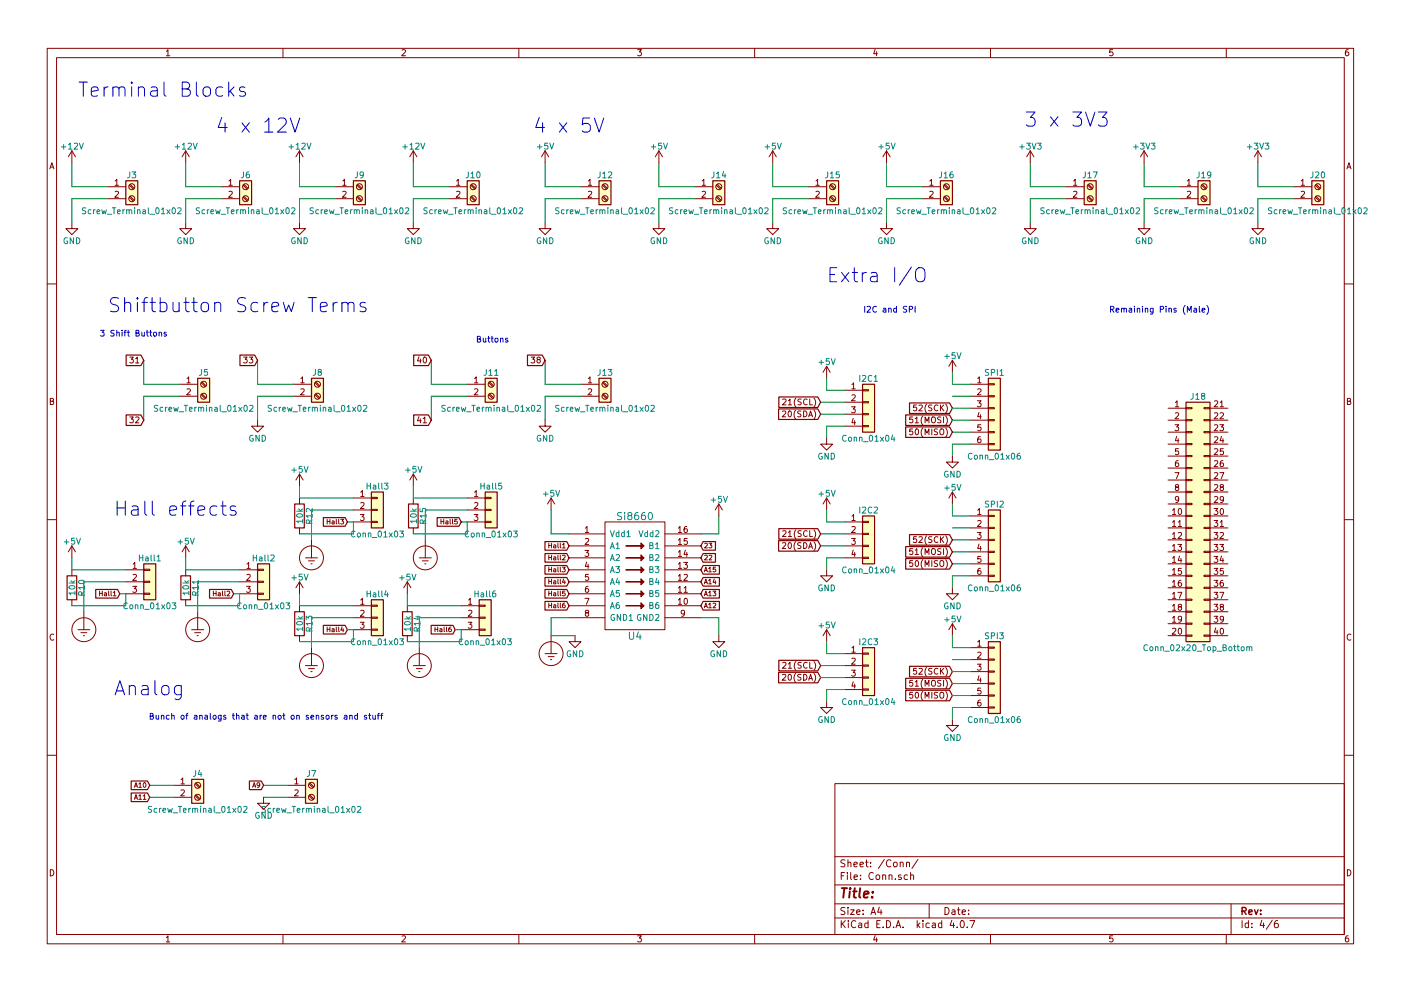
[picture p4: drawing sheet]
EESchema Schematic File Version 2
LIBS:power
LIBS:device
LIBS:transistors
LIBS:conn
LIBS:linear
LIBS:regul
LIBS:74xx
LIBS:cmos4000
LIBS:adc-dac
LIBS:memory
LIBS:xilinx
LIBS:microcontrollers
LIBS:dsp
LIBS:microchip
LIBS:analog_switches
LIBS:motorola
LIBS:texas
LIBS:intel
LIBS:audio
LIBS:interface
LIBS:digital-audio
LIBS:philips
LIBS:display
LIBS:cypress
LIBS:siliconi
LIBS:opto
LIBS:atmel
LIBS:contrib
LIBS:valves
LIBS:TPS565208
LIBS:isolators
LIBS:74xgxx
LIBS:ac-dc
LIBS:actel
LIBS:allegro
LIBS:Altera
LIBS:analog_devices
LIBS:battery_management
LIBS:bbd
LIBS:bosch
LIBS:brooktre
LIBS:cmos_ieee
LIBS:dc-dc
LIBS:diode
LIBS:elec-unifil
LIBS:ESD_Protection
LIBS:ftdi
LIBS:gennum
LIBS:graphic_symbols
LIBS:hc11
LIBS:infineon
LIBS:intersil
LIBS:ir
LIBS:Lattice
LIBS:leds
LIBS:LEM
LIBS:logic_programmable
LIBS:maxim
LIBS:mechanical
LIBS:microchip_dspic33dsc
LIBS:microchip_pic10mcu
LIBS:microchip_pic12mcu
LIBS:microchip_pic16mcu
LIBS:microchip_pic18mcu
LIBS:microchip_pic24mcu
LIBS:microchip_pic32mcu
LIBS:modules
LIBS:motor_drivers
LIBS:motors
LIBS:msp430
LIBS:nordicsemi
LIBS:nxp
LIBS:nxp_armmcu
LIBS:onsemi
LIBS:Oscillators
LIBS:Power_Management
LIBS:powerint
LIBS:pspice
LIBS:references
LIBS:relays
LIBS:rfcom
LIBS:RFSolutions
LIBS:sensors
LIBS:silabs
LIBS:stm8
LIBS:stm32
LIBS:supertex
LIBS:switches
LIBS:transf
LIBS:triac_thyristor
LIBS:ttl_ieee
LIBS:video
LIBS:wiznet
LIBS:Worldsemi
LIBS:Xicor
LIBS:zetex
LIBS:Zilog
LIBS:DRV8825
LIBS:MAX6675
LIBS:OBC-PDB-cache
EELAYER 25 0
EELAYER END
$Descr A4 11693 8268
encoding utf-8
Sheet 4 6
Title ""
Date ""
Rev ""
Comp ""
Comment1 ""
Comment2 ""
Comment3 ""
Comment4 ""
$EndDescr
Text Notes 950  4300 0    118  ~ 0
Hall effects
Text Notes 900  2600 0    118  ~ 0
Shiftbutton Screw Terms
$Comp
L Screw_Terminal_01x02 J3
U 1 1
P 1100 1550
F 0 "J3" H 1100 1650 50  0000 C CNN
F 1 "Screw_Terminal_01x02" H 1100 1350 50  0000 C CNN
F 2 "TerminalBlock:TerminalBlock_bornier-2_P5.08mm" H 1100 1550 50  0001 C CNN
F 3 "" H 1100 1550 50  0001 C CNN
	1    1100 1550
	1    0    0    -1  
$EndComp
$Comp
L +12V #PWR32
U 1 1
P 600 1350
F 0 "#PWR32" H 600 1200 50  0001 C CNN
F 1 "+12V" H 600 1490 50  0000 C CNN
F 2 "" H 600 1350 50  0001 C CNN
F 3 "" H 600 1350 50  0001 C CNN
	1    600  1350
	1    0    0    -1  
$EndComp
$Comp
L GND #PWR33
U 1 1
P 600 1850
F 0 "#PWR33" H 600 1600 50  0001 C CNN
F 1 "GND" H 600 1700 50  0000 C CNN
F 2 "" H 600 1850 50  0001 C CNN
F 3 "" H 600 1850 50  0001 C CNN
	1    600  1850
	1    0    0    -1  
$EndComp
$Comp
L Screw_Terminal_01x02 J6
U 1 1
P 2050 1550
F 0 "J6" H 2050 1650 50  0000 C CNN
F 1 "Screw_Terminal_01x02" H 2050 1350 50  0000 C CNN
F 2 "TerminalBlock:TerminalBlock_bornier-2_P5.08mm" H 2050 1550 50  0001 C CNN
F 3 "" H 2050 1550 50  0001 C CNN
	1    2050 1550
	1    0    0    -1  
$EndComp
$Comp
L +12V #PWR35
U 1 1
P 1550 1350
F 0 "#PWR35" H 1550 1200 50  0001 C CNN
F 1 "+12V" H 1550 1490 50  0000 C CNN
F 2 "" H 1550 1350 50  0001 C CNN
F 3 "" H 1550 1350 50  0001 C CNN
	1    1550 1350
	1    0    0    -1  
$EndComp
$Comp
L GND #PWR36
U 1 1
P 1550 1850
F 0 "#PWR36" H 1550 1600 50  0001 C CNN
F 1 "GND" H 1550 1700 50  0000 C CNN
F 2 "" H 1550 1850 50  0001 C CNN
F 3 "" H 1550 1850 50  0001 C CNN
	1    1550 1850
	1    0    0    -1  
$EndComp
$Comp
L Screw_Terminal_01x02 J9
U 1 1
P 3000 1550
F 0 "J9" H 3000 1650 50  0000 C CNN
F 1 "Screw_Terminal_01x02" H 3000 1350 50  0000 C CNN
F 2 "TerminalBlock:TerminalBlock_bornier-2_P5.08mm" H 3000 1550 50  0001 C CNN
F 3 "" H 3000 1550 50  0001 C CNN
	1    3000 1550
	1    0    0    -1  
$EndComp
$Comp
L +12V #PWR40
U 1 1
P 2500 1350
F 0 "#PWR40" H 2500 1200 50  0001 C CNN
F 1 "+12V" H 2500 1490 50  0000 C CNN
F 2 "" H 2500 1350 50  0001 C CNN
F 3 "" H 2500 1350 50  0001 C CNN
	1    2500 1350
	1    0    0    -1  
$EndComp
$Comp
L GND #PWR41
U 1 1
P 2500 1850
F 0 "#PWR41" H 2500 1600 50  0001 C CNN
F 1 "GND" H 2500 1700 50  0000 C CNN
F 2 "" H 2500 1850 50  0001 C CNN
F 3 "" H 2500 1850 50  0001 C CNN
	1    2500 1850
	1    0    0    -1  
$EndComp
$Comp
L Screw_Terminal_01x02 J10
U 1 1
P 3950 1550
F 0 "J10" H 3950 1650 50  0000 C CNN
F 1 "Screw_Terminal_01x02" H 3950 1350 50  0000 C CNN
F 2 "TerminalBlock:TerminalBlock_bornier-2_P5.08mm" H 3950 1550 50  0001 C CNN
F 3 "" H 3950 1550 50  0001 C CNN
	1    3950 1550
	1    0    0    -1  
$EndComp
$Comp
L +12V #PWR45
U 1 1
P 3450 1350
F 0 "#PWR45" H 3450 1200 50  0001 C CNN
F 1 "+12V" H 3450 1490 50  0000 C CNN
F 2 "" H 3450 1350 50  0001 C CNN
F 3 "" H 3450 1350 50  0001 C CNN
	1    3450 1350
	1    0    0    -1  
$EndComp
$Comp
L GND #PWR46
U 1 1
P 3450 1850
F 0 "#PWR46" H 3450 1600 50  0001 C CNN
F 1 "GND" H 3450 1700 50  0000 C CNN
F 2 "" H 3450 1850 50  0001 C CNN
F 3 "" H 3450 1850 50  0001 C CNN
	1    3450 1850
	1    0    0    -1  
$EndComp
$Comp
L Screw_Terminal_01x02 J12
U 1 1
P 5050 1550
F 0 "J12" H 5050 1650 50  0000 C CNN
F 1 "Screw_Terminal_01x02" H 5050 1350 50  0000 C CNN
F 2 "TerminalBlock:TerminalBlock_bornier-2_P5.08mm" H 5050 1550 50  0001 C CNN
F 3 "" H 5050 1550 50  0001 C CNN
	1    5050 1550
	1    0    0    -1  
$EndComp
$Comp
L GND #PWR49
U 1 1
P 4550 1850
F 0 "#PWR49" H 4550 1600 50  0001 C CNN
F 1 "GND" H 4550 1700 50  0000 C CNN
F 2 "" H 4550 1850 50  0001 C CNN
F 3 "" H 4550 1850 50  0001 C CNN
	1    4550 1850
	1    0    0    -1  
$EndComp
$Comp
L Screw_Terminal_01x02 J14
U 1 1
P 6000 1550
F 0 "J14" H 6000 1650 50  0000 C CNN
F 1 "Screw_Terminal_01x02" H 6000 1350 50  0000 C CNN
F 2 "TerminalBlock:TerminalBlock_bornier-2_P5.08mm" H 6000 1550 50  0001 C CNN
F 3 "" H 6000 1550 50  0001 C CNN
	1    6000 1550
	1    0    0    -1  
$EndComp
$Comp
L GND #PWR54
U 1 1
P 5500 1850
F 0 "#PWR54" H 5500 1600 50  0001 C CNN
F 1 "GND" H 5500 1700 50  0000 C CNN
F 2 "" H 5500 1850 50  0001 C CNN
F 3 "" H 5500 1850 50  0001 C CNN
	1    5500 1850
	1    0    0    -1  
$EndComp
$Comp
L Screw_Terminal_01x02 J15
U 1 1
P 6950 1550
F 0 "J15" H 6950 1650 50  0000 C CNN
F 1 "Screw_Terminal_01x02" H 6950 1350 50  0000 C CNN
F 2 "TerminalBlock:TerminalBlock_bornier-2_P5.08mm" H 6950 1550 50  0001 C CNN
F 3 "" H 6950 1550 50  0001 C CNN
	1    6950 1550
	1    0    0    -1  
$EndComp
$Comp
L GND #PWR58
U 1 1
P 6450 1850
F 0 "#PWR58" H 6450 1600 50  0001 C CNN
F 1 "GND" H 6450 1700 50  0000 C CNN
F 2 "" H 6450 1850 50  0001 C CNN
F 3 "" H 6450 1850 50  0001 C CNN
	1    6450 1850
	1    0    0    -1  
$EndComp
$Comp
L Screw_Terminal_01x02 J16
U 1 1
P 7900 1550
F 0 "J16" H 7900 1650 50  0000 C CNN
F 1 "Screw_Terminal_01x02" H 7900 1350 50  0000 C CNN
F 2 "TerminalBlock:TerminalBlock_bornier-2_P5.08mm" H 7900 1550 50  0001 C CNN
F 3 "" H 7900 1550 50  0001 C CNN
	1    7900 1550
	1    0    0    -1  
$EndComp
$Comp
L GND #PWR66
U 1 1
P 7400 1850
F 0 "#PWR66" H 7400 1600 50  0001 C CNN
F 1 "GND" H 7400 1700 50  0000 C CNN
F 2 "" H 7400 1850 50  0001 C CNN
F 3 "" H 7400 1850 50  0001 C CNN
	1    7400 1850
	1    0    0    -1  
$EndComp
$Comp
L Screw_Terminal_01x02 J17
U 1 1
P 9100 1550
F 0 "J17" H 9100 1650 50  0000 C CNN
F 1 "Screw_Terminal_01x02" H 9100 1350 50  0000 C CNN
F 2 "TerminalBlock:TerminalBlock_bornier-2_P5.08mm" H 9100 1550 50  0001 C CNN
F 3 "" H 9100 1550 50  0001 C CNN
	1    9100 1550
	1    0    0    -1  
$EndComp
$Comp
L GND #PWR74
U 1 1
P 8600 1850
F 0 "#PWR74" H 8600 1600 50  0001 C CNN
F 1 "GND" H 8600 1700 50  0000 C CNN
F 2 "" H 8600 1850 50  0001 C CNN
F 3 "" H 8600 1850 50  0001 C CNN
	1    8600 1850
	1    0    0    -1  
$EndComp
$Comp
L Screw_Terminal_01x02 J19
U 1 1
P 10050 1550
F 0 "J19" H 10050 1650 50  0000 C CNN
F 1 "Screw_Terminal_01x02" H 10050 1350 50  0000 C CNN
F 2 "TerminalBlock:TerminalBlock_bornier-2_P5.08mm" H 10050 1550 50  0001 C CNN
F 3 "" H 10050 1550 50  0001 C CNN
	1    10050 1550
	1    0    0    -1  
$EndComp
$Comp
L GND #PWR76
U 1 1
P 9550 1850
F 0 "#PWR76" H 9550 1600 50  0001 C CNN
F 1 "GND" H 9550 1700 50  0000 C CNN
F 2 "" H 9550 1850 50  0001 C CNN
F 3 "" H 9550 1850 50  0001 C CNN
	1    9550 1850
	1    0    0    -1  
$EndComp
$Comp
L Screw_Terminal_01x02 J20
U 1 1
P 11000 1550
F 0 "J20" H 11000 1650 50  0000 C CNN
F 1 "Screw_Terminal_01x02" H 11000 1350 50  0000 C CNN
F 2 "TerminalBlock:TerminalBlock_bornier-2_P5.08mm" H 11000 1550 50  0001 C CNN
F 3 "" H 11000 1550 50  0001 C CNN
	1    11000 1550
	1    0    0    -1  
$EndComp
$Comp
L GND #PWR78
U 1 1
P 10500 1850
F 0 "#PWR78" H 10500 1600 50  0001 C CNN
F 1 "GND" H 10500 1700 50  0000 C CNN
F 2 "" H 10500 1850 50  0001 C CNN
F 3 "" H 10500 1850 50  0001 C CNN
	1    10500 1850
	1    0    0    -1  
$EndComp
$Comp
L +5V #PWR48
U 1 1
P 4550 1350
F 0 "#PWR48" H 4550 1200 50  0001 C CNN
F 1 "+5V" H 4550 1490 50  0000 C CNN
F 2 "" H 4550 1350 50  0001 C CNN
F 3 "" H 4550 1350 50  0001 C CNN
	1    4550 1350
	1    0    0    -1  
$EndComp
$Comp
L +5V #PWR53
U 1 1
P 5500 1350
F 0 "#PWR53" H 5500 1200 50  0001 C CNN
F 1 "+5V" H 5500 1490 50  0000 C CNN
F 2 "" H 5500 1350 50  0001 C CNN
F 3 "" H 5500 1350 50  0001 C CNN
	1    5500 1350
	1    0    0    -1  
$EndComp
$Comp
L +5V #PWR57
U 1 1
P 6450 1350
F 0 "#PWR57" H 6450 1200 50  0001 C CNN
F 1 "+5V" H 6450 1490 50  0000 C CNN
F 2 "" H 6450 1350 50  0001 C CNN
F 3 "" H 6450 1350 50  0001 C CNN
	1    6450 1350
	1    0    0    -1  
$EndComp
$Comp
L +5V #PWR65
U 1 1
P 7400 1350
F 0 "#PWR65" H 7400 1200 50  0001 C CNN
F 1 "+5V" H 7400 1490 50  0000 C CNN
F 2 "" H 7400 1350 50  0001 C CNN
F 3 "" H 7400 1350 50  0001 C CNN
	1    7400 1350
	1    0    0    -1  
$EndComp
$Comp
L +3V3 #PWR73
U 1 1
P 8600 1350
F 0 "#PWR73" H 8600 1200 50  0001 C CNN
F 1 "+3V3" H 8600 1490 50  0000 C CNN
F 2 "" H 8600 1350 50  0001 C CNN
F 3 "" H 8600 1350 50  0001 C CNN
	1    8600 1350
	1    0    0    -1  
$EndComp
$Comp
L +3V3 #PWR75
U 1 1
P 9550 1350
F 0 "#PWR75" H 9550 1200 50  0001 C CNN
F 1 "+3V3" H 9550 1490 50  0000 C CNN
F 2 "" H 9550 1350 50  0001 C CNN
F 3 "" H 9550 1350 50  0001 C CNN
	1    9550 1350
	1    0    0    -1  
$EndComp
$Comp
L +3V3 #PWR77
U 1 1
P 10500 1350
F 0 "#PWR77" H 10500 1200 50  0001 C CNN
F 1 "+3V3" H 10500 1490 50  0000 C CNN
F 2 "" H 10500 1350 50  0001 C CNN
F 3 "" H 10500 1350 50  0001 C CNN
	1    10500 1350
	1    0    0    -1  
$EndComp
Text Notes 650  800  0    118  ~ 0
Terminal Blocks\n
Text Notes 1800 1100 0    118  ~ 0
4 x 12V
$Comp
L Screw_Terminal_01x02 J5
U 1 1
P 1700 3200
F 0 "J5" H 1700 3300 50  0000 C CNN
F 1 "Screw_Terminal_01x02" H 1700 3000 50  0000 C CNN
F 2 "TerminalBlock:TerminalBlock_bornier-2_P5.08mm" H 1700 3200 50  0001 C CNN
F 3 "" H 1700 3200 50  0001 C CNN
	1    1700 3200
	1    0    0    -1  
$EndComp
$Comp
L Screw_Terminal_01x02 J8
U 1 1
P 2650 3200
F 0 "J8" H 2650 3300 50  0000 C CNN
F 1 "Screw_Terminal_01x02" H 2650 3000 50  0000 C CNN
F 2 "TerminalBlock:TerminalBlock_bornier-2_P5.08mm" H 2650 3200 50  0001 C CNN
F 3 "" H 2650 3200 50  0001 C CNN
	1    2650 3200
	1    0    0    -1  
$EndComp
$Comp
L GND #PWR38
U 1 1
P 2150 3500
F 0 "#PWR38" H 2150 3250 50  0001 C CNN
F 1 "GND" H 2150 3350 50  0000 C CNN
F 2 "" H 2150 3500 50  0001 C CNN
F 3 "" H 2150 3500 50  0001 C CNN
	1    2150 3500
	1    0    0    -1  
$EndComp
Text Notes 4450 1100 0    118  ~ 0
4 x 5V
Text Notes 8550 1050 0    118  ~ 0
3 x 3V3\n
Text Notes 1400 2800 2    49   ~ 0
3 Shift Buttons\n
Text Notes 10100 2600 2    49   ~ 0
Remaining Pins (Male)
$Comp
L Screw_Terminal_01x02 J7
U 1 1
P 2600 6550
F 0 "J7" H 2600 6650 50  0000 C CNN
F 1 "Screw_Terminal_01x02" H 2600 6350 50  0000 C CNN
F 2 "TerminalBlock:TerminalBlock_bornier-2_P5.08mm" H 2600 6550 50  0001 C CNN
F 3 "" H 2600 6550 50  0001 C CNN
	1    2600 6550
	1    0    0    -1  
$EndComp
Text Notes 950  5800 0    118  ~ 0
Analog
Text Notes 3200 6000 2    49   ~ 0
Bunch of analogs that are not on sensors and stuff
Text Notes 7650 2600 2    49   ~ 0
I2C and SPI\n
$Comp
L Si8660 U4
U 1 1
P 5300 4800
F 0 "U4" H 5300 4300 60  0000 C CNN
F 1 "Si8660" H 5300 5300 60  0000 C CNN
F 2 "Housings_SOIC:SOIC-16W_5.3x10.2mm_Pitch1.27mm" H 5300 4800 118 0001 C CNN
F 3 "" H 5300 4800 118 0001 C CNN
	1    5300 4800
	1    0    0    -1  
$EndComp
$Comp
L +5V #PWR34
U 1 1
P 600 4650
F 0 "#PWR34" H 600 4500 50  0001 C CNN
F 1 "+5V" H 600 4790 50  0000 C CNN
F 2 "" H 600 4650 50  0001 C CNN
F 3 "" H 600 4650 50  0001 C CNN
	1    600  4650
	1    0    0    -1  
$EndComp
Text GLabel 5850 4550 2    39   Input ~ 0
23
$Comp
L GND #PWR56
U 1 1
P 6000 5300
F 0 "#PWR56" H 6000 5050 50  0001 C CNN
F 1 "GND" H 6000 5150 50  0000 C CNN
F 2 "" H 6000 5300 50  0001 C CNN
F 3 "" H 6000 5300 50  0001 C CNN
	1    6000 5300
	1    0    0    -1  
$EndComp
$Comp
L +5V #PWR55
U 1 1
P 6000 4300
F 0 "#PWR55" H 6000 4150 50  0001 C CNN
F 1 "+5V" H 6000 4440 50  0000 C CNN
F 2 "" H 6000 4300 50  0001 C CNN
F 3 "" H 6000 4300 50  0001 C CNN
	1    6000 4300
	1    0    0    -1  
$EndComp
$Comp
L Earth_Protective #ISOGND7
U 1 1
P 4600 5300
F 0 "#ISOGND7" H 4850 5050 50  0001 C CNN
F 1 "Earth_Protective" H 5050 5150 50  0001 C CNN
F 2 "" H 4600 5200 50  0001 C CNN
F 3 "" H 4600 5200 50  0001 C CNN
	1    4600 5300
	1    0    0    -1  
$EndComp
$Comp
L +5V #PWR51
U 1 1
P 4600 4250
F 0 "#PWR51" H 4600 4100 50  0001 C CNN
F 1 "+5V" H 4600 4390 50  0000 C CNN
F 2 "" H 4600 4250 50  0001 C CNN
F 3 "" H 4600 4250 50  0001 C CNN
	1    4600 4250
	1    0    0    -1  
$EndComp
Text GLabel 1000 4950 0    39   Input ~ 0
Hall1
$Comp
L Conn_01x03 Hall1
U 1 1
P 1250 4850
F 0 "Hall1" H 1250 5050 50  0000 C CNN
F 1 "Conn_01x03" H 1250 4650 50  0000 C CNN
F 2 "Connectors_JST:JST_XH_B03B-XH-A_03x2.50mm_Straight" H 1250 4850 50  0001 C CNN
F 3 "" H 1250 4850 50  0001 C CNN
	1    1250 4850
	1    0    0    -1  
$EndComp
$Comp
L R R10
U 1 1
P 600 4900
F 0 "R10" V 680 4900 50  0000 C CNN
F 1 "10k" V 600 4900 50  0000 C CNN
F 2 "Resistors_SMD:R_0805" V 530 4900 50  0001 C CNN
F 3 "" H 600 4900 50  0001 C CNN
	1    600  4900
	1    0    0    -1  
$EndComp
$Comp
L +5V #PWR37
U 1 1
P 1550 4650
F 0 "#PWR37" H 1550 4500 50  0001 C CNN
F 1 "+5V" H 1550 4790 50  0000 C CNN
F 2 "" H 1550 4650 50  0001 C CNN
F 3 "" H 1550 4650 50  0001 C CNN
	1    1550 4650
	1    0    0    -1  
$EndComp
$Comp
L Earth_Protective #ISOGND2
U 1 1
P 1650 5100
F 0 "#ISOGND2" H 1900 4850 50  0001 C CNN
F 1 "Earth_Protective" H 2100 4950 50  0001 C CNN
F 2 "" H 1650 5000 50  0001 C CNN
F 3 "" H 1650 5000 50  0001 C CNN
	1    1650 5100
	1    0    0    -1  
$EndComp
Text GLabel 1950 4950 0    39   Input ~ 0
Hall2
$Comp
L Conn_01x03 Hall2
U 1 1
P 2200 4850
F 0 "Hall2" H 2200 5050 50  0000 C CNN
F 1 "Conn_01x03" H 2200 4650 50  0000 C CNN
F 2 "Connectors_JST:JST_XH_B03B-XH-A_03x2.50mm_Straight" H 2200 4850 50  0001 C CNN
F 3 "" H 2200 4850 50  0001 C CNN
	1    2200 4850
	1    0    0    -1  
$EndComp
$Comp
L R R11
U 1 1
P 1550 4900
F 0 "R11" V 1630 4900 50  0000 C CNN
F 1 "10k" V 1550 4900 50  0000 C CNN
F 2 "Resistors_SMD:R_0805" V 1480 4900 50  0001 C CNN
F 3 "" H 1550 4900 50  0001 C CNN
	1    1550 4900
	1    0    0    -1  
$EndComp
$Comp
L +5V #PWR42
U 1 1
P 2500 4050
F 0 "#PWR42" H 2500 3900 50  0001 C CNN
F 1 "+5V" H 2500 4190 50  0000 C CNN
F 2 "" H 2500 4050 50  0001 C CNN
F 3 "" H 2500 4050 50  0001 C CNN
	1    2500 4050
	1    0    0    -1  
$EndComp
$Comp
L Earth_Protective #ISOGND3
U 1 1
P 2600 4500
F 0 "#ISOGND3" H 2850 4250 50  0001 C CNN
F 1 "Earth_Protective" H 3050 4350 50  0001 C CNN
F 2 "" H 2600 4400 50  0001 C CNN
F 3 "" H 2600 4400 50  0001 C CNN
	1    2600 4500
	1    0    0    -1  
$EndComp
Text GLabel 2900 4350 0    39   Input ~ 0
Hall3
$Comp
L Conn_01x03 Hall3
U 1 1
P 3150 4250
F 0 "Hall3" H 3150 4450 50  0000 C CNN
F 1 "Conn_01x03" H 3150 4050 50  0000 C CNN
F 2 "Connectors_JST:JST_XH_B03B-XH-A_03x2.50mm_Straight" H 3150 4250 50  0001 C CNN
F 3 "" H 3150 4250 50  0001 C CNN
	1    3150 4250
	1    0    0    -1  
$EndComp
$Comp
L R R12
U 1 1
P 2500 4300
F 0 "R12" V 2580 4300 50  0000 C CNN
F 1 "10k" V 2500 4300 50  0000 C CNN
F 2 "Resistors_SMD:R_0805" V 2430 4300 50  0001 C CNN
F 3 "" H 2500 4300 50  0001 C CNN
	1    2500 4300
	1    0    0    -1  
$EndComp
$Comp
L +5V #PWR47
U 1 1
P 3450 4050
F 0 "#PWR47" H 3450 3900 50  0001 C CNN
F 1 "+5V" H 3450 4190 50  0000 C CNN
F 2 "" H 3450 4050 50  0001 C CNN
F 3 "" H 3450 4050 50  0001 C CNN
	1    3450 4050
	1    0    0    -1  
$EndComp
$Comp
L Earth_Protective #ISOGND6
U 1 1
P 3550 4500
F 0 "#ISOGND6" H 3800 4250 50  0001 C CNN
F 1 "Earth_Protective" H 4000 4350 50  0001 C CNN
F 2 "" H 3550 4400 50  0001 C CNN
F 3 "" H 3550 4400 50  0001 C CNN
	1    3550 4500
	1    0    0    -1  
$EndComp
Text GLabel 3850 4350 0    39   Input ~ 0
Hall5
$Comp
L Conn_01x03 Hall5
U 1 1
P 4100 4250
F 0 "Hall5" H 4100 4450 50  0000 C CNN
F 1 "Conn_01x03" H 4100 4050 50  0000 C CNN
F 2 "Connectors_JST:JST_XH_B03B-XH-A_03x2.50mm_Straight" H 4100 4250 50  0001 C CNN
F 3 "" H 4100 4250 50  0001 C CNN
	1    4100 4250
	1    0    0    -1  
$EndComp
$Comp
L R R15
U 1 1
P 3450 4300
F 0 "R15" V 3530 4300 50  0000 C CNN
F 1 "10k" V 3450 4300 50  0000 C CNN
F 2 "Resistors_SMD:R_0805" V 3380 4300 50  0001 C CNN
F 3 "" H 3450 4300 50  0001 C CNN
	1    3450 4300
	1    0    0    -1  
$EndComp
$Comp
L +5V #PWR43
U 1 1
P 2500 4950
F 0 "#PWR43" H 2500 4800 50  0001 C CNN
F 1 "+5V" H 2500 5090 50  0000 C CNN
F 2 "" H 2500 4950 50  0001 C CNN
F 3 "" H 2500 4950 50  0001 C CNN
	1    2500 4950
	1    0    0    -1  
$EndComp
$Comp
L Earth_Protective #ISOGND4
U 1 1
P 2600 5400
F 0 "#ISOGND4" H 2850 5150 50  0001 C CNN
F 1 "Earth_Protective" H 3050 5250 50  0001 C CNN
F 2 "" H 2600 5300 50  0001 C CNN
F 3 "" H 2600 5300 50  0001 C CNN
	1    2600 5400
	1    0    0    -1  
$EndComp
Text GLabel 2900 5250 0    39   Input ~ 0
Hall4
$Comp
L Conn_01x03 Hall4
U 1 1
P 3150 5150
F 0 "Hall4" H 3150 5350 50  0000 C CNN
F 1 "Conn_01x03" H 3150 4950 50  0000 C CNN
F 2 "Connectors_JST:JST_XH_B03B-XH-A_03x2.50mm_Straight" H 3150 5150 50  0001 C CNN
F 3 "" H 3150 5150 50  0001 C CNN
	1    3150 5150
	1    0    0    -1  
$EndComp
$Comp
L R R13
U 1 1
P 2500 5200
F 0 "R13" V 2580 5200 50  0000 C CNN
F 1 "10k" V 2500 5200 50  0000 C CNN
F 2 "Resistors_SMD:R_0805" V 2430 5200 50  0001 C CNN
F 3 "" H 2500 5200 50  0001 C CNN
	1    2500 5200
	1    0    0    -1  
$EndComp
$Comp
L +5V #PWR44
U 1 1
P 3400 4950
F 0 "#PWR44" H 3400 4800 50  0001 C CNN
F 1 "+5V" H 3400 5090 50  0000 C CNN
F 2 "" H 3400 4950 50  0001 C CNN
F 3 "" H 3400 4950 50  0001 C CNN
	1    3400 4950
	1    0    0    -1  
$EndComp
$Comp
L Earth_Protective #ISOGND5
U 1 1
P 3500 5400
F 0 "#ISOGND5" H 3750 5150 50  0001 C CNN
F 1 "Earth_Protective" H 3950 5250 50  0001 C CNN
F 2 "" H 3500 5300 50  0001 C CNN
F 3 "" H 3500 5300 50  0001 C CNN
	1    3500 5400
	1    0    0    -1  
$EndComp
Text GLabel 3800 5250 0    39   Input ~ 0
Hall6
$Comp
L Conn_01x03 Hall6
U 1 1
P 4050 5150
F 0 "Hall6" H 4050 5350 50  0000 C CNN
F 1 "Conn_01x03" H 4050 4950 50  0000 C CNN
F 2 "Connectors_JST:JST_XH_B03B-XH-A_03x2.50mm_Straight" H 4050 5150 50  0001 C CNN
F 3 "" H 4050 5150 50  0001 C CNN
	1    4050 5150
	1    0    0    -1  
$EndComp
$Comp
L R R14
U 1 1
P 3400 5200
F 0 "R14" V 3480 5200 50  0000 C CNN
F 1 "10k" V 3400 5200 50  0000 C CNN
F 2 "Resistors_SMD:R_0805" V 3330 5200 50  0001 C CNN
F 3 "" H 3400 5200 50  0001 C CNN
	1    3400 5200
	1    0    0    -1  
$EndComp
Text GLabel 4750 4550 0    39   Input ~ 0
Hall1
Text GLabel 4750 4650 0    39   Input ~ 0
Hall2
Text GLabel 4750 4750 0    39   Input ~ 0
Hall3
Text GLabel 4750 4850 0    39   Input ~ 0
Hall4
Text GLabel 4750 4950 0    39   Input ~ 0
Hall5
Text GLabel 4750 5050 0    39   Input ~ 0
Hall6
$Comp
L Screw_Terminal_01x02 J4
U 1 1
P 1650 6550
F 0 "J4" H 1650 6650 50  0000 C CNN
F 1 "Screw_Terminal_01x02" H 1650 6350 50  0000 C CNN
F 2 "TerminalBlock:TerminalBlock_bornier-2_P5.08mm" H 1650 6550 50  0001 C CNN
F 3 "" H 1650 6550 50  0001 C CNN
	1    1650 6550
	1    0    0    -1  
$EndComp
$Comp
L Conn_01x04 I2C1
U 1 1
P 7250 3350
F 0 "I2C1" H 7250 3550 50  0000 C CNN
F 1 "Conn_01x04" H 7250 3050 50  0000 C CNN
F 2 "Pin_Headers:Pin_Header_Straight_1x04_Pitch2.54mm" H 7250 3350 50  0001 C CNN
F 3 "" H 7250 3350 50  0001 C CNN
	1    7250 3350
	1    0    0    -1  
$EndComp
$Comp
L Conn_01x06 SPI1
U 1 1
P 8300 3400
F 0 "SPI1" H 8300 3700 50  0000 C CNN
F 1 "Conn_01x06" H 8300 3000 50  0000 C CNN
F 2 "Pin_Headers:Pin_Header_Straight_1x06_Pitch2.54mm" H 8300 3400 50  0001 C CNN
F 3 "" H 8300 3400 50  0001 C CNN
	1    8300 3400
	1    0    0    -1  
$EndComp
$Comp
L GND #PWR60
U 1 1
P 6900 3650
F 0 "#PWR60" H 6900 3400 50  0001 C CNN
F 1 "GND" H 6900 3500 50  0000 C CNN
F 2 "" H 6900 3650 50  0001 C CNN
F 3 "" H 6900 3650 50  0001 C CNN
	1    6900 3650
	1    0    0    -1  
$EndComp
$Comp
L GND #PWR68
U 1 1
P 7950 3800
F 0 "#PWR68" H 7950 3550 50  0001 C CNN
F 1 "GND" H 7950 3650 50  0000 C CNN
F 2 "" H 7950 3800 50  0001 C CNN
F 3 "" H 7950 3800 50  0001 C CNN
	1    7950 3800
	1    0    0    -1  
$EndComp
$Comp
L +5V #PWR59
U 1 1
P 6900 3150
F 0 "#PWR59" H 6900 3000 50  0001 C CNN
F 1 "+5V" H 6900 3290 50  0000 C CNN
F 2 "" H 6900 3150 50  0001 C CNN
F 3 "" H 6900 3150 50  0001 C CNN
	1    6900 3150
	1    0    0    -1  
$EndComp
$Comp
L +5V #PWR67
U 1 1
P 7950 3100
F 0 "#PWR67" H 7950 2950 50  0001 C CNN
F 1 "+5V" H 7950 3240 50  0000 C CNN
F 2 "" H 7950 3100 50  0001 C CNN
F 3 "" H 7950 3100 50  0001 C CNN
	1    7950 3100
	1    0    0    -1  
$EndComp
Text Notes 6900 2350 0    118  ~ 0
Extra I/O
$Comp
L Conn_02x20_Top_Bottom J18
U 1 1
P 9950 4300
F 0 "J18" H 10000 5300 50  0000 C CNN
F 1 "Conn_02x20_Top_Bottom" H 10000 3200 50  0000 C CNN
F 2 "Pin_Headers:Pin_Header_Straight_2x20_Pitch2.54mm" H 9950 4300 50  0001 C CNN
F 3 "" H 9950 4300 50  0001 C CNN
	1    9950 4300
	1    0    0    -1  
$EndComp
Text GLabel 7950 3400 0    49   Input ~ 0
52(SCK)
Text GLabel 7950 3500 0    49   Input ~ 0
51(MOSI)
Text GLabel 7950 3600 0    49   Input ~ 0
50(MISO)
Text GLabel 6850 3450 0    49   Input ~ 0
20(SDA)
Text GLabel 6850 3350 0    49   Input ~ 0
21(SCL)
$Comp
L Conn_01x04 I2C2
U 1 1
P 7250 4450
F 0 "I2C2" H 7250 4650 50  0000 C CNN
F 1 "Conn_01x04" H 7250 4150 50  0000 C CNN
F 2 "Pin_Headers:Pin_Header_Straight_1x04_Pitch2.54mm" H 7250 4450 50  0001 C CNN
F 3 "" H 7250 4450 50  0001 C CNN
	1    7250 4450
	1    0    0    -1  
$EndComp
$Comp
L Conn_01x06 SPI2
U 1 1
P 8300 4500
F 0 "SPI2" H 8300 4800 50  0000 C CNN
F 1 "Conn_01x06" H 8300 4100 50  0000 C CNN
F 2 "Pin_Headers:Pin_Header_Straight_1x06_Pitch2.54mm" H 8300 4500 50  0001 C CNN
F 3 "" H 8300 4500 50  0001 C CNN
	1    8300 4500
	1    0    0    -1  
$EndComp
$Comp
L GND #PWR62
U 1 1
P 6900 4750
F 0 "#PWR62" H 6900 4500 50  0001 C CNN
F 1 "GND" H 6900 4600 50  0000 C CNN
F 2 "" H 6900 4750 50  0001 C CNN
F 3 "" H 6900 4750 50  0001 C CNN
	1    6900 4750
	1    0    0    -1  
$EndComp
$Comp
L GND #PWR70
U 1 1
P 7950 4900
F 0 "#PWR70" H 7950 4650 50  0001 C CNN
F 1 "GND" H 7950 4750 50  0000 C CNN
F 2 "" H 7950 4900 50  0001 C CNN
F 3 "" H 7950 4900 50  0001 C CNN
	1    7950 4900
	1    0    0    -1  
$EndComp
$Comp
L +5V #PWR61
U 1 1
P 6900 4250
F 0 "#PWR61" H 6900 4100 50  0001 C CNN
F 1 "+5V" H 6900 4390 50  0000 C CNN
F 2 "" H 6900 4250 50  0001 C CNN
F 3 "" H 6900 4250 50  0001 C CNN
	1    6900 4250
	1    0    0    -1  
$EndComp
$Comp
L +5V #PWR69
U 1 1
P 7950 4200
F 0 "#PWR69" H 7950 4050 50  0001 C CNN
F 1 "+5V" H 7950 4340 50  0000 C CNN
F 2 "" H 7950 4200 50  0001 C CNN
F 3 "" H 7950 4200 50  0001 C CNN
	1    7950 4200
	1    0    0    -1  
$EndComp
Text GLabel 7950 4500 0    49   Input ~ 0
52(SCK)
Text GLabel 7950 4600 0    49   Input ~ 0
51(MOSI)
Text GLabel 7950 4700 0    49   Input ~ 0
50(MISO)
Text GLabel 6850 4550 0    49   Input ~ 0
20(SDA)
Text GLabel 6850 4450 0    49   Input ~ 0
21(SCL)
$Comp
L Conn_01x04 I2C3
U 1 1
P 7250 5550
F 0 "I2C3" H 7250 5750 50  0000 C CNN
F 1 "Conn_01x04" H 7250 5250 50  0000 C CNN
F 2 "Pin_Headers:Pin_Header_Straight_1x04_Pitch2.54mm" H 7250 5550 50  0001 C CNN
F 3 "" H 7250 5550 50  0001 C CNN
	1    7250 5550
	1    0    0    -1  
$EndComp
$Comp
L Conn_01x06 SPI3
U 1 1
P 8300 5600
F 0 "SPI3" H 8300 5900 50  0000 C CNN
F 1 "Conn_01x06" H 8300 5200 50  0000 C CNN
F 2 "Pin_Headers:Pin_Header_Straight_1x06_Pitch2.54mm" H 8300 5600 50  0001 C CNN
F 3 "" H 8300 5600 50  0001 C CNN
	1    8300 5600
	1    0    0    -1  
$EndComp
$Comp
L GND #PWR64
U 1 1
P 6900 5850
F 0 "#PWR64" H 6900 5600 50  0001 C CNN
F 1 "GND" H 6900 5700 50  0000 C CNN
F 2 "" H 6900 5850 50  0001 C CNN
F 3 "" H 6900 5850 50  0001 C CNN
	1    6900 5850
	1    0    0    -1  
$EndComp
$Comp
L GND #PWR72
U 1 1
P 7950 6000
F 0 "#PWR72" H 7950 5750 50  0001 C CNN
F 1 "GND" H 7950 5850 50  0000 C CNN
F 2 "" H 7950 6000 50  0001 C CNN
F 3 "" H 7950 6000 50  0001 C CNN
	1    7950 6000
	1    0    0    -1  
$EndComp
$Comp
L +5V #PWR63
U 1 1
P 6900 5350
F 0 "#PWR63" H 6900 5200 50  0001 C CNN
F 1 "+5V" H 6900 5490 50  0000 C CNN
F 2 "" H 6900 5350 50  0001 C CNN
F 3 "" H 6900 5350 50  0001 C CNN
	1    6900 5350
	1    0    0    -1  
$EndComp
$Comp
L +5V #PWR71
U 1 1
P 7950 5300
F 0 "#PWR71" H 7950 5150 50  0001 C CNN
F 1 "+5V" H 7950 5440 50  0000 C CNN
F 2 "" H 7950 5300 50  0001 C CNN
F 3 "" H 7950 5300 50  0001 C CNN
	1    7950 5300
	1    0    0    -1  
$EndComp
Text GLabel 7950 5600 0    49   Input ~ 0
52(SCK)
Text GLabel 7950 5700 0    49   Input ~ 0
51(MOSI)
Text GLabel 7950 5800 0    49   Input ~ 0
50(MISO)
Text GLabel 6850 5650 0    49   Input ~ 0
20(SDA)
Text GLabel 6850 5550 0    49   Input ~ 0
21(SCL)
$Comp
L Screw_Terminal_01x02 J11
U 1 1
P 4100 3200
F 0 "J11" H 4100 3300 50  0000 C CNN
F 1 "Screw_Terminal_01x02" H 4100 3000 50  0000 C CNN
F 2 "TerminalBlock:TerminalBlock_bornier-2_P5.08mm" H 4100 3200 50  0001 C CNN
F 3 "" H 4100 3200 50  0001 C CNN
	1    4100 3200
	1    0    0    -1  
$EndComp
$Comp
L Screw_Terminal_01x02 J13
U 1 1
P 5050 3200
F 0 "J13" H 5050 3300 50  0000 C CNN
F 1 "Screw_Terminal_01x02" H 5050 3000 50  0000 C CNN
F 2 "TerminalBlock:TerminalBlock_bornier-2_P5.08mm" H 5050 3200 50  0001 C CNN
F 3 "" H 5050 3200 50  0001 C CNN
	1    5050 3200
	1    0    0    -1  
$EndComp
$Comp
L GND #PWR50
U 1 1
P 4550 3500
F 0 "#PWR50" H 4550 3250 50  0001 C CNN
F 1 "GND" H 4550 3350 50  0000 C CNN
F 2 "" H 4550 3500 50  0001 C CNN
F 3 "" H 4550 3500 50  0001 C CNN
	1    4550 3500
	1    0    0    -1  
$EndComp
Text Notes 4250 2850 2    49   ~ 0
Buttons
$Comp
L GND #PWR52
U 1 1
P 4800 5300
F 0 "#PWR52" H 4800 5050 50  0001 C CNN
F 1 "GND" H 4800 5150 50  0000 C CNN
F 2 "" H 4800 5300 50  0001 C CNN
F 3 "" H 4800 5300 50  0001 C CNN
	1    4800 5300
	1    0    0    -1  
$EndComp
$Comp
L Earth_Protective #ISOGND1
U 1 1
P 700 5100
F 0 "#ISOGND1" H 950 4850 50  0001 C CNN
F 1 "Earth_Protective" H 1150 4950 50  0001 C CNN
F 2 "" H 700 5000 50  0001 C CNN
F 3 "" H 700 5000 50  0001 C CNN
	1    700  5100
	1    0    0    -1  
$EndComp
Wire Wire Line
	900  1550 600  1550
Wire Wire Line
	600  1550 600  1350
Wire Wire Line
	900  1650 600  1650
Wire Wire Line
	600  1650 600  1850
Wire Wire Line
	1850 1550 1550 1550
Wire Wire Line
	1550 1550 1550 1350
Wire Wire Line
	1850 1650 1550 1650
Wire Wire Line
	1550 1650 1550 1850
Wire Wire Line
	2800 1550 2500 1550
Wire Wire Line
	2500 1550 2500 1350
Wire Wire Line
	2800 1650 2500 1650
Wire Wire Line
	2500 1650 2500 1850
Wire Wire Line
	3750 1550 3450 1550
Wire Wire Line
	3450 1550 3450 1350
Wire Wire Line
	3750 1650 3450 1650
Wire Wire Line
	3450 1650 3450 1850
Wire Wire Line
	4850 1550 4550 1550
Wire Wire Line
	4550 1550 4550 1350
Wire Wire Line
	4850 1650 4550 1650
Wire Wire Line
	4550 1650 4550 1850
Wire Wire Line
	5800 1550 5500 1550
Wire Wire Line
	5500 1550 5500 1350
Wire Wire Line
	5800 1650 5500 1650
Wire Wire Line
	5500 1650 5500 1850
Wire Wire Line
	6750 1550 6450 1550
Wire Wire Line
	6450 1550 6450 1350
Wire Wire Line
	6750 1650 6450 1650
Wire Wire Line
	6450 1650 6450 1850
Wire Wire Line
	7700 1550 7400 1550
Wire Wire Line
	7400 1550 7400 1350
Wire Wire Line
	7700 1650 7400 1650
Wire Wire Line
	7400 1650 7400 1850
Wire Wire Line
	8900 1550 8600 1550
Wire Wire Line
	8600 1550 8600 1350
Wire Wire Line
	8900 1650 8600 1650
Wire Wire Line
	8600 1650 8600 1850
Wire Wire Line
	9850 1550 9550 1550
Wire Wire Line
	9550 1550 9550 1350
Wire Wire Line
	9850 1650 9550 1650
Wire Wire Line
	9550 1650 9550 1850
Wire Wire Line
	10800 1550 10500 1550
Wire Wire Line
	10500 1550 10500 1350
Wire Wire Line
	10800 1650 10500 1650
Wire Wire Line
	10500 1650 10500 1850
Wire Wire Line
	1500 3200 1200 3200
Wire Wire Line
	1200 3200 1200 3000
Wire Wire Line
	1500 3300 1200 3300
Wire Wire Line
	1200 3300 1200 3500
Wire Wire Line
	2450 3200 2150 3200
Wire Wire Line
	2150 3200 2150 3000
Wire Wire Line
	2450 3300 2150 3300
Wire Wire Line
	2150 3300 2150 3500
Wire Wire Line
	700  4850 1050 4850
Wire Wire Line
	5850 4450 6000 4450
Wire Wire Line
	6000 4450 6000 4300
Wire Wire Line
	5850 5150 6000 5150
Wire Wire Line
	6000 5150 6000 5300
Wire Wire Line
	4750 5150 4600 5150
Wire Wire Line
	4600 5150 4600 5300
Wire Wire Line
	4600 4250 4600 4450
Wire Wire Line
	4600 4450 4750 4450
Wire Wire Line
	700  4850 700  5100
Wire Wire Line
	1000 4950 1050 4950
Wire Wire Line
	600  4650 600  4750
Wire Wire Line
	600  4750 1050 4750
Wire Wire Line
	1650 4850 2000 4850
Wire Wire Line
	1650 4850 1650 5100
Wire Wire Line
	1950 4950 2000 4950
Wire Wire Line
	1550 4650 1550 4750
Wire Wire Line
	1550 4750 2000 4750
Wire Wire Line
	2600 4250 2950 4250
Wire Wire Line
	2600 4250 2600 4500
Wire Wire Line
	2900 4350 2950 4350
Wire Wire Line
	2500 4050 2500 4150
Wire Wire Line
	2500 4150 2950 4150
Wire Wire Line
	3550 4250 3900 4250
Wire Wire Line
	3550 4250 3550 4500
Wire Wire Line
	3850 4350 3900 4350
Wire Wire Line
	3450 4050 3450 4150
Wire Wire Line
	3450 4150 3900 4150
Wire Wire Line
	2600 5150 2950 5150
Wire Wire Line
	2600 5150 2600 5400
Wire Wire Line
	2900 5250 2950 5250
Wire Wire Line
	2500 4950 2500 5050
Wire Wire Line
	2500 5050 2950 5050
Wire Wire Line
	3500 5150 3850 5150
Wire Wire Line
	3500 5150 3500 5400
Wire Wire Line
	3800 5250 3850 5250
Wire Wire Line
	3400 4950 3400 5050
Wire Wire Line
	3400 5050 3850 5050
Wire Wire Line
	2400 6550 2200 6550
Wire Wire Line
	2400 6650 2200 6650
Wire Wire Line
	1450 6550 1250 6550
Wire Wire Line
	1450 6650 1250 6650
Wire Wire Line
	6900 3650 6900 3550
Wire Wire Line
	6900 3550 7050 3550
Wire Wire Line
	7950 3800 7950 3700
Wire Wire Line
	7950 3700 8100 3700
Wire Wire Line
	6900 3150 6900 3250
Wire Wire Line
	6900 3250 7050 3250
Wire Wire Line
	8100 3200 7950 3200
Wire Wire Line
	7950 3200 7950 3100
Wire Wire Line
	7050 3350 6850 3350
Wire Wire Line
	6850 3450 7050 3450
Wire Wire Line
	8100 3300 7950 3300
Wire Wire Line
	8100 3400 7950 3400
Wire Wire Line
	8100 3500 7950 3500
Wire Wire Line
	8100 3600 7950 3600
Wire Wire Line
	6900 4750 6900 4650
Wire Wire Line
	6900 4650 7050 4650
Wire Wire Line
	7950 4900 7950 4800
Wire Wire Line
	7950 4800 8100 4800
Wire Wire Line
	6900 4250 6900 4350
Wire Wire Line
	6900 4350 7050 4350
Wire Wire Line
	8100 4300 7950 4300
Wire Wire Line
	7950 4300 7950 4200
Wire Wire Line
	7050 4450 6850 4450
Wire Wire Line
	6850 4550 7050 4550
Wire Wire Line
	8100 4400 7950 4400
Wire Wire Line
	8100 4500 7950 4500
Wire Wire Line
	8100 4600 7950 4600
Wire Wire Line
	8100 4700 7950 4700
Wire Wire Line
	6900 5850 6900 5750
Wire Wire Line
	6900 5750 7050 5750
Wire Wire Line
	7950 6000 7950 5900
Wire Wire Line
	7950 5900 8100 5900
Wire Wire Line
	6900 5350 6900 5450
Wire Wire Line
	6900 5450 7050 5450
Wire Wire Line
	8100 5400 7950 5400
Wire Wire Line
	7950 5400 7950 5300
Wire Wire Line
	7050 5550 6850 5550
Wire Wire Line
	6850 5650 7050 5650
Wire Wire Line
	8100 5500 7950 5500
Wire Wire Line
	8100 5600 7950 5600
Wire Wire Line
	8100 5700 7950 5700
Wire Wire Line
	8100 5800 7950 5800
Wire Wire Line
	3900 3200 3600 3200
Wire Wire Line
	3600 3200 3600 3000
Wire Wire Line
	3900 3300 3600 3300
Wire Wire Line
	3600 3300 3600 3500
Wire Wire Line
	4850 3200 4550 3200
Wire Wire Line
	4550 3200 4550 3000
Wire Wire Line
	4850 3300 4550 3300
Wire Wire Line
	4550 3300 4550 3500
Wire Wire Line
	4600 5300 4800 5300
Wire Wire Line
	1050 4950 1050 5050
Wire Wire Line
	1050 5050 600  5050
Wire Wire Line
	1550 5050 2000 5050
Wire Wire Line
	2000 5050 2000 4950
Wire Wire Line
	2500 5350 2950 5350
Wire Wire Line
	2950 5350 2950 5250
Wire Wire Line
	3400 5350 3850 5350
Wire Wire Line
	3850 5350 3850 5250
Wire Wire Line
	3450 4450 3900 4450
Wire Wire Line
	3900 4450 3900 4350
Wire Wire Line
	2500 4450 2950 4450
Wire Wire Line
	2950 4450 2950 4350
Text GLabel 4550 3000 0    49   Input ~ 0
38
Text GLabel 3600 3500 0    49   Input ~ 0
41
Text GLabel 3600 3000 0    49   Input ~ 0
40
Text GLabel 2150 3000 0    49   Input ~ 0
33
Text GLabel 1200 3500 0    49   Input ~ 0
32
Text GLabel 1200 3000 0    49   Input ~ 0
31
Text GLabel 5850 4650 2    39   Input ~ 0
22
Text GLabel 5850 4750 2    39   Input ~ 0
A15
Text GLabel 5850 4850 2    39   Input ~ 0
A14
Text GLabel 5850 4950 2    39   Input ~ 0
A13
Text GLabel 5850 5050 2    39   Input ~ 0
A12
Text GLabel 1250 6650 0    39   Input ~ 0
A11
Text GLabel 1250 6550 0    39   Input ~ 0
A10
Text GLabel 2200 6550 0    39   Input ~ 0
A9
$Comp
L GND #PWR39
U 1 1
P 2200 6650
F 0 "#PWR39" H 2200 6400 50  0001 C CNN
F 1 "GND" H 2200 6500 50  0000 C CNN
F 2 "" H 2200 6650 50  0001 C CNN
F 3 "" H 2200 6650 50  0001 C CNN
	1    2200 6650
	1    0    0    -1  
$EndComp
$EndSCHEMATC
